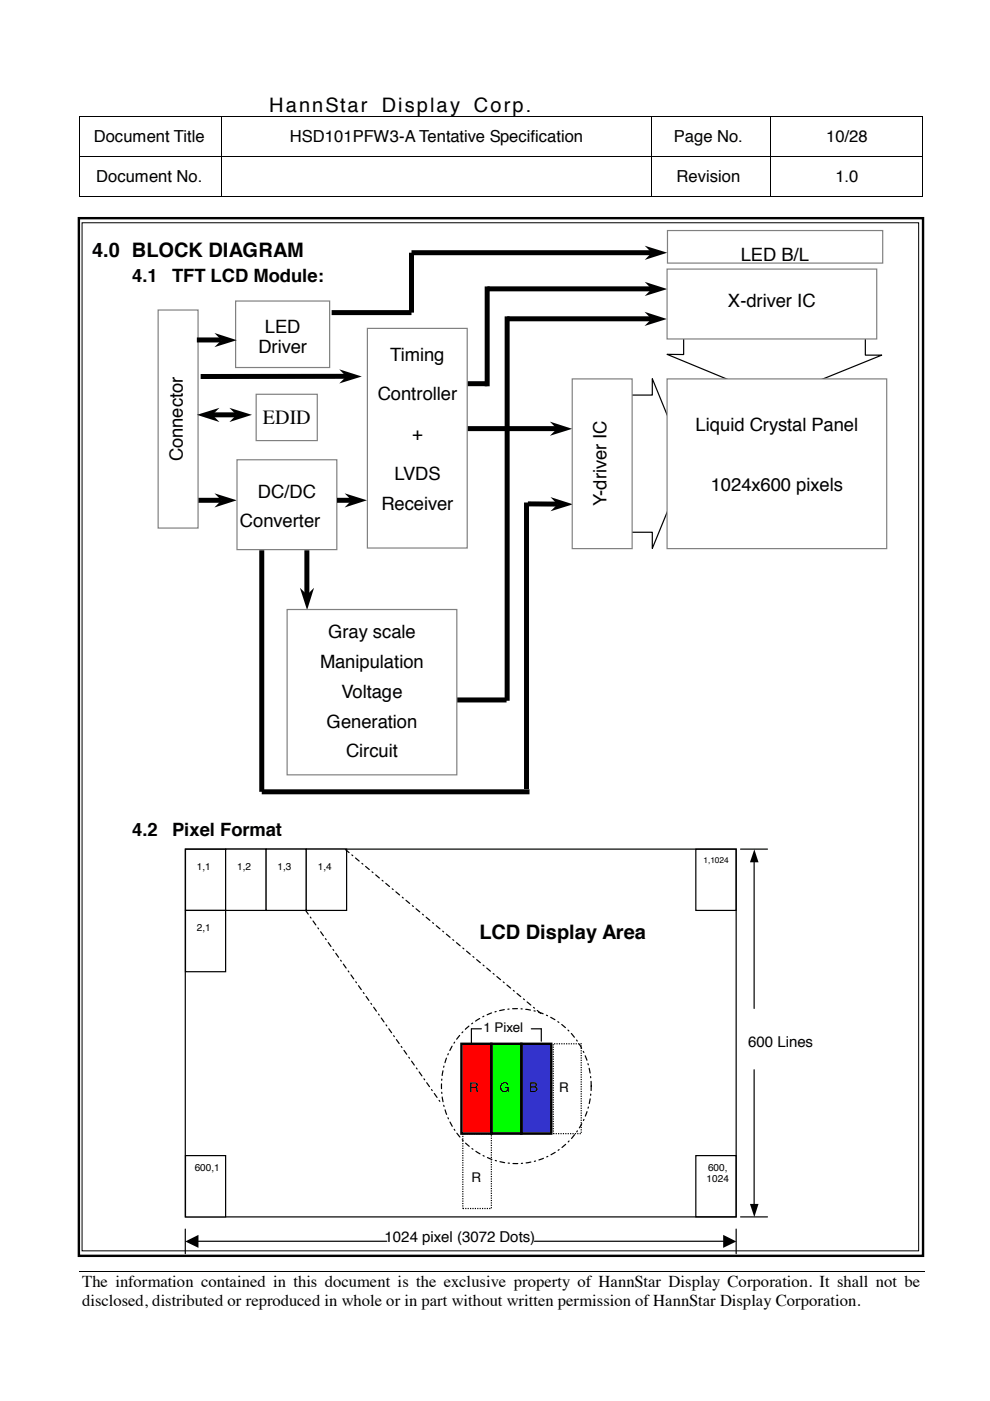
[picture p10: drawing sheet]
<svg xmlns="http://www.w3.org/2000/svg" width="210mm" height="297mm" viewBox="0 0 210 297" stroke-linecap="round" stroke-linejoin="round" font-family="sans-serif">
<g fill="#000">
<path d="M16.8 24.7h.2v.1h-.2zM16.8 33.1h.2v.2h-.2zM46.9 24.7h.2v.1h-.2zM46.9 33.1h.2v.2h-.2zM56.5 24.7h.1v.1h-.1zM138 24.7h.1v.1h-.1zM138 33.1h.1v.2h-.1zM163.4 24.7h.1v.1h-.1zM163.4 33.1h.1v.2h-.1zM195.6 24.7h.1v.1h-.1zM195.6 33.1h.1v.2h-.1zM16.8 41.6h.2v.2h-.2z"/>
<path d="M46.9 41.6h.2v.2h-.2zM138 41.6h.1v.2h-.1zM163.4 41.6h.1v.2h-.1zM195.6 41.6h.1v.2h-.1zM195.9 269.6l.1 .1z"/>
</g>
<g fill="none" stroke="#000" stroke-width=".21">
<path d="M16.9 24.8v8.3M16.9 33.3v8.3M17 24.8h29.9M17 33.2h29.9M47 24.8v8.3M47 33.3v8.3M47.1 24.8h9.4M47.1 33.2h90.9M56.6 24.8h81.4M138 24.8v8.3M138 33.3v8.3M138.1 24.8h25.3"/>
<path d="M138.1 33.2h25.3M163.4 24.8v8.3M163.4 33.3v8.3M163.5 24.8h32.1M163.5 33.2h32.1M195.7 24.8v8.3M195.7 33.3v8.3M17 41.7h29.9M47.1 41.7h90.9M138.1 41.7h25.3M163.5 41.7h32.1M16.8 269.6h179.1"/>
</g>
<g fill="#fff">
<path d="M16.8 277.9h179.1z"/>
<path d="M195.9 269.7l.1 8.2z"/>
<path d="M195.9 277.9h.1z"/>
</g>
<path d="M16.7 46.3h179v220h-179z" fill="none" stroke="#000" stroke-width=".51"/>
<path d="M17.4 47.2h177.4v218h-177.4z" fill-rule="evenodd" fill="#fff"/>
<path d="M17.4 47.2h177.4v218h-177.4z" fill="none" stroke="#000" stroke-width=".21"/>
<path d="M152.1 69.8l2.2 4.2" fill="none" stroke="#fff" stroke-width=".25"/>
<g fill="#fff">
<path d="M153.4 74.3l1.6-.8 1 4z"/>
<path d="M39.3 180h8.5v13h-8.5z" fill-rule="evenodd"/>
</g>
<path d="M39.3 180h8.5v13h-8.5z" fill="none" stroke="#000" stroke-width=".25"/>
<path d="M147.5 180h8.6v13h-8.6z" fill-rule="evenodd" fill="#fff"/>
<path d="M147.5 180h8.6v13h-8.6z" fill="none" stroke="#000" stroke-width=".25"/>
<path d="M147.5 245h8.6v13h-8.6z" fill-rule="evenodd" fill="#fff"/>
<path d="M39.3 180h116.8v78h-116.8zM157 180h5.7M159.9 182.7v31.1M159.9 226.8v28.5M147.5 245h8.6v13h-8.6zM157 258h5.7" fill="none" stroke="#000" stroke-width=".25"/>
<path d="M159.9 180.1l.9 2.7h-1.8zM159 255.3h1.8l-.9 2.7z" fill="#000"/>
<path d="M39.3 193h8.5v13h-8.5z" fill-rule="evenodd" fill="#fff"/>
<path d="M39.3 193h8.5v13h-8.5z" fill="none" stroke="#000" stroke-width=".25"/>
<path d="M47.8 180h8.6v13h-8.6z" fill-rule="evenodd" fill="#fff"/>
<path d="M47.8 180h8.6v13h-8.6z" fill="none" stroke="#000" stroke-width=".25"/>
<path d="M56.4 180h8.5v13h-8.5z" fill-rule="evenodd" fill="#fff"/>
<path d="M56.4 180h8.5v13h-8.5z" fill="none" stroke="#000" stroke-width=".25"/>
<path d="M64.9 180h8.6v13h-8.6z" fill-rule="evenodd" fill="#fff"/>
<path d="M64.9 180h8.6v13h-8.6zM39.3 260.6v5.2M42 263.2h40M113.3 263.2h40.1M156.1 260.6v5.2" fill="none" stroke="#000" stroke-width=".25"/>
<path d="M39.3 263.2l2.8-1.4v2.8zM153.3 261.8l2.8 1.4-2.8 1.4z" fill="#000"/>
<path d="M39.3 245h8.5v13h-8.5z" fill-rule="evenodd" fill="#fff"/>
<path d="M39.3 245h8.5v13h-8.5z" fill="none" stroke="#000" stroke-width=".25"/>
<path d="M117.3 221.3h5.9v19.1h-5.9z" fill-rule="evenodd" fill="#fff"/>
<path d="M117.3 221.3h5.9v19.1h-5.9z" fill="none" stroke="#000" stroke-width=".25" stroke-dasharray=".3 .3" stroke-linecap="butt"/>
<path d="M98.1 240.4h6.1v15.8h-6.1z" fill-rule="evenodd" fill="#fff"/>
<path d="M98.1 240.4h6.1v15.8h-6.1z" fill="none" stroke="#000" stroke-width=".25" stroke-dasharray=".3 .3" stroke-linecap="butt"/>
<path d="M110.5 221.3h6.4v19.1h-6.4z" fill-rule="evenodd" fill="#33c"/>
<path d="M110.5 221.3h6.4v19.1h-6.4z" fill="none" stroke="#000" stroke-width=".51"/>
<path d="M97.8 221.3h6.4v19.1h-6.4z" fill-rule="evenodd" fill="#f00"/>
<path d="M97.8 221.3h6.4v19.1h-6.4z" fill="none" stroke="#000" stroke-width=".51"/>
<path d="M104.2 221.3h6.3v19.1h-6.3z" fill-rule="evenodd" fill="#0f0"/>
<path d="M104.2 221.3h6.3v19.1h-6.3z" fill="none" stroke="#000" stroke-width=".51"/>
<path d="M64.8 193l28.8 41M73.2 180.1l41.6 34.9M98.2 218.7a15.7 15.7 0 0 1 16-4.1 15.7 15.7 0 0 1 10.8 12.4 16.2 16.2 0 0 1-18.7 19.4 16.6 16.6 0 0 1-8.1-27.7z" fill="none" stroke="#000" stroke-width=".25" stroke-dasharray="1 .8 .3 .8"/>
<path d="M102.1 218.1h-2.2v3.2M112.6 218.1h2.2v2.7" fill="none" stroke="#000" stroke-width=".25"/>
<path d="M103.3 60.7v21.2M103.3 61.2h35M99.1 90.9h19.1M99.1 81.4h4.2M55.5 167.9h56.8" fill="none" stroke="#000" stroke-width="1.1" stroke-linecap="butt"/>
<path d="M136.7 59.8l4.8 1.5-4.8 1.5 1.5-1.5zM116.6 89.4l4.7 1.5-4.7 1.5 1.5-1.5z" fill="#000"/>
<path d="M128.7 83.8h9.6v-3.5l7.4 18-7.4 18v-3.5h-9.6z" fill-rule="evenodd" fill="#fff"/>
<path d="M128.7 83.8h9.6v-3.5l7.4 18-7.4 18v-3.5h-9.6z" fill="none" stroke="#000" stroke-width=".25"/>
<path d="M144.9 67.5l38.6 .2v7.6h3.4l-22.7 9.2-22.8-9.4 3.5 .1z" fill-rule="evenodd" fill="#fff"/>
<path d="M144.9 67.5l38.6 .2v7.6h3.4l-22.7 9.2-22.8-9.4 3.5 .1z" fill="none" stroke="#000" stroke-width=".25"/>
<path d="M107.5 67.1v81.5M41.7 106.1h5.3M55.5 116.7v51.2M65.1 116.7v9.5M111.6 106.5v60.8M96.9 148.4h10.5" fill="none" stroke="#000" stroke-width="1.1" stroke-linecap="butt"/>
<path d="M45.5 104.6l4.7 1.5-4.7 1.5 1.4-1.5zM63.6 124.6l1.5 1.5 1.5-1.5-1.5 4.8z" fill="#000"/>
<path d="M50.2 97.5h21.2v19h-21.2z" fill-rule="evenodd" fill="#fff"/>
<path d="M50.2 97.5h21.2v19h-21.2z" fill="none" stroke="#808080" stroke-width=".25"/>
<path d="M77.9 69.6h21.2v46.6h-21.2z" fill-rule="evenodd" fill="#fff"/>
<path d="M77.9 69.6h21.2v46.6h-21.2z" fill="none" stroke="#808080" stroke-width=".25"/>
<path d="M33.5 65.7h8.5v46.3h-8.5z" fill-rule="evenodd" fill="#fff"/>
<path d="M33.5 65.7h8.5v46.3h-8.5z" fill="none" stroke="#808080" stroke-width=".25"/>
<path d="M60.9 129.2h36v35.1h-36z" fill-rule="evenodd" fill="#fff"/>
<path d="M60.9 129.2h36v35.1h-36z" fill="none" stroke="#808080" stroke-width=".25"/>
<path d="M141.4 80.3h46.6v36h-46.6z" fill-rule="evenodd" fill="#fff"/>
<path d="M141.4 80.3h46.6v36h-46.6z" fill="none" stroke="#808080" stroke-width=".25"/>
<path d="M107.5 67.6h30.7M111.9 106.8l6.4 .1" fill="none" stroke="#000" stroke-width="1.1" stroke-linecap="butt"/>
<path d="M136.7 66.1l4.7 1.5-4.7 1.5 1.4-1.5zM116.7 105.4l4.8 1.5-4.8 1.5 1.5-1.5z" fill="#000"/>
<path d="M141.4 57.1h44.5v14.8h-44.5z" fill-rule="evenodd" fill="#fff"/>
<path d="M141.4 57.1h44.5v14.8h-44.5z" fill="none" stroke="#808080" stroke-width=".25"/>
<path d="M121.3 80.3h12.7v36h-12.7z" fill-rule="evenodd" fill="#fff"/>
<path d="M121.3 80.3h12.7v36h-12.7z" fill="none" stroke="#808080" stroke-width=".25"/>
<path d="M73.5 79.8h-31M71.5 106.1h3.1" fill="none" stroke="#000" stroke-width="1.1" stroke-linecap="butt"/>
<path d="M71.9 78.3l4.8 1.5-4.8 1.5 1.5-1.5zM73.1 104.6l4.7 1.5-4.7 1.5 1.4-1.5z" fill="#000"/>
<path d="M54.3 83.6h13v9.8h-13z" fill-rule="evenodd" fill="#fff"/>
<path d="M54.3 83.6h13v9.8h-13z" fill="none" stroke="#808080" stroke-width=".25"/>
<path d="M141.5 48.9h45.7v6.9h-45.7z" fill-rule="evenodd" fill="#fff"/>
<path d="M141.5 48.9h45.7v6.9h-45.7z" fill="none" stroke="#808080" stroke-width=".25"/>
<path d="M50 63.8h19.9v14.1h-19.9z" fill-rule="evenodd" fill="#fff"/>
<path d="M50 63.8h19.9v14.1h-19.9z" fill="none" stroke="#808080" stroke-width=".25"/>
<path d="M138.3 53.6h-51.1v12.7h-16.9M41.7 72.1h5.3M44.9 88h5.3" fill="none" stroke="#000" stroke-width="1.1" stroke-linecap="butt"/>
<path d="M136.7 52.1l4.8 1.5-4.8 1.5 1.5-1.5zM45.5 70.6l4.7 1.5-4.7 1.5 1.4-1.5zM41.7 88l4.8-1.5-1.5 1.5 1.5 1.5zM48.6 86.5l4.8 1.5-4.8 1.5 1.5-1.5z" fill="#000"/>
<g font-size="4.2">
<text x="57.1" y="23.8">HannStar</text>
<text x="80.9" y="23.8">Display Corp.</text>
<text x="19.5" y="54.5">4.0 BLOCK DIAGRAM</text>
<text x="55.8" y="89.9">EDID</text>
<text x="101.6" y="199">LCD Display Area</text>
</g>
<g font-size="3.9">
<text x="28" y="59.8">4.1</text>
<text x="36.5" y="59.8">TFT LCD Module:</text>
<text x="157.1" y="55.4">LED B/L</text>
<text x="154.3" y="65">X-driver IC</text>
<text x="56.2" y="70.6">LED</text>
<text x="54.8" y="74.9">Driver</text>
<text x="82.7" y="76.4">Timing</text>
<text x="80.1" y="84.9">Controller</text>
<text x="87.4" y="93.4">+</text>
<text x="147.5" y="91.3">Liquid Crystal Panel</text>
<text x="38.7" y="97.8" transform="rotate(-90 38.7 97.8)">Connector</text>
<text x="83.6" y="101.8">LVDS</text>
<text x="54.7" y="105.5">DC/DC</text>
<text x="128.6" y="107.3" transform="rotate(-90 128.6 107.3)">Y-driver IC</text>
<text x="150.7" y="104">1024x600 pixels</text>
<text x="50.9" y="111.8">Converter</text>
<text x="80.9" y="108.1">Receiver</text>
<text x="69.6" y="135.2">Gray scale</text>
<text x="67.9" y="141.6">Manipulation</text>
<text x="72.4" y="147.9">Voltage</text>
<text x="69.3" y="154.3">Generation</text>
<text x="73.4" y="160.6">Circuit</text>
<text x="28" y="177.3">4.2</text>
<text x="36.5" y="177.3">Pixel Format</text>
</g>
<g font-size="3.5">
<text x="19.9" y="30.2">Document Title</text>
<text x="61.5" y="30.2">HSD101PFW3-A Tentative Specification</text>
<text x="142.9" y="30.2">Page No.</text>
<text x="175.2" y="30.2">10/28</text>
<text x="20.4" y="38.7">Document No.</text>
<text x="143.5" y="38.7">Revision</text>
<text x="177.1" y="38.7">1.0</text>
<text x="17.4" y="272.9">The information contained in this document is the exclusive property of HannStar Display Corporation. It shall not be</text>
<text x="17.4" y="277">disclosed, distributed or reproduced in whole or in part without written permission of HannStar Display Corporation.</text>
</g>
<g font-size="3.2">
<text x="158.6" y="222">600 Lines</text>
<text x="81.5" y="263.4">1024 pixel (3072 Dots)</text>
</g>
<g font-size="2.8">
<text x="102.5" y="218.8">1 Pixel</text>
<text x="99.5" y="231.5">R</text>
<text x="105.9" y="231.5">G</text>
<text x="112.2" y="231.5">B</text>
<text x="118.5" y="231.5">R</text>
<text x="100" y="250.6">R</text>
</g>
<g font-size="2.1">
<text x="41.7" y="184.4">1,1</text>
<text x="50.3" y="184.4">1,2</text>
<text x="58.8" y="184.4">1,3</text>
<text x="67.4" y="184.4">1,4</text>
<text x="41.7" y="197.4">2,1</text>
<text x="41.3" y="248.3">600,1</text>
<text x="149.8" y="250.7">1024</text>
<text x="150.1" y="248.2">600,</text>
</g>
<text font-size="1.8" x="149.1" y="182.9">1,1024</text>
</svg>
